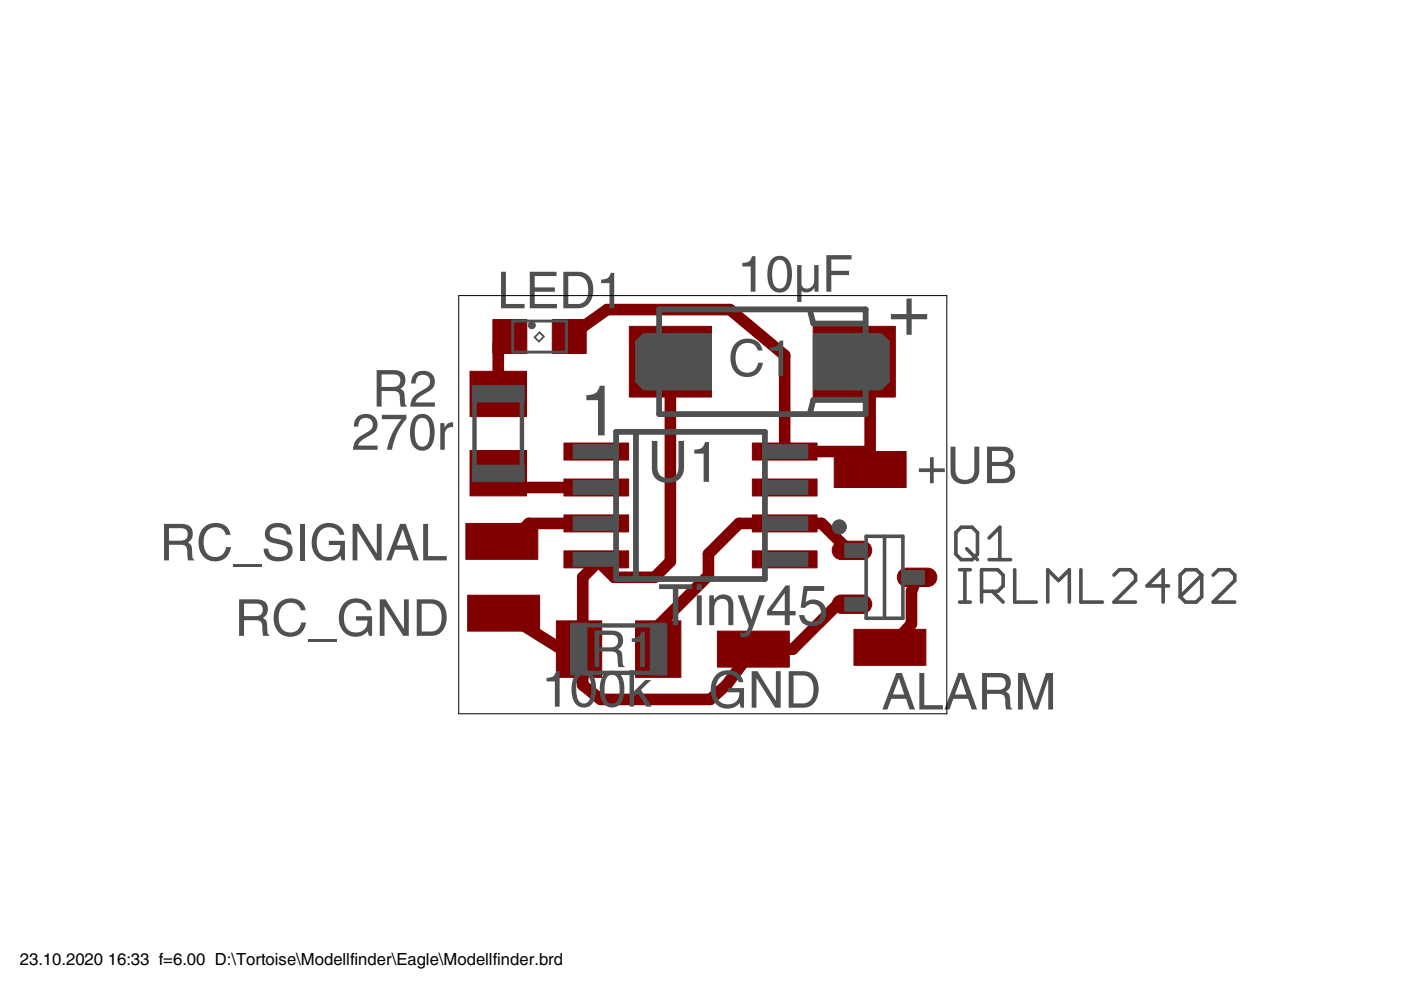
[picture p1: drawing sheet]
<svg xmlns="http://www.w3.org/2000/svg" width="297mm" height="210mm" viewBox="0 0 297 210" stroke-linecap="round" stroke-linejoin="round" font-family="sans-serif">
<g fill="#800000" stroke="#800000" stroke-width=".21">
<path d="M172.4 69.2h17.4v15h-17.4z"/>
<path d="M133.4 69.2h17.4v15h-17.4z"/>
<path d="M118 131.6h9.6v12h-9.6z"/>
<path d="M134.7 131.6h9.7v12h-9.7z"/>
<path d="M119.6 101.6h13.7v3.6h-13.7z"/>
<path d="M159.5 101.6h13.7v3.6h-13.7z"/>
<path d="M119.6 93.9h13.7v3.6h-13.7z"/>
<path d="M119.6 109.2h13.7v3.6h-13.7z"/>
<path d="M119.6 116.8h13.7v3.6h-13.7z"/>
<path d="M159.5 93.9h13.7v3.6h-13.7z"/>
<path d="M159.5 109.2h13.7v3.6h-13.7z"/>
<path d="M159.5 116.8h13.7v3.6h-13.7z"/>
<path d="M181.1 133.4h15.2v7.7h-15.2z"/>
<path d="M176.9 95.7h15.2v7.7h-15.2z"/>
<path d="M152.1 133.8h15.2v7.6h-15.2z"/>
<path d="M99.2 126.2h15.2v7.6h-15.2z"/>
<path d="M98.8 111h15.2v7.6h-15.2z"/>
<path d="M104.5 67.8h7.2v7.2h-7.2z"/>
<path d="M117.1 67.8h7.2v7.2h-7.2z"/>
<path d="M99.7 95.5h11.9v9.6h-11.9z"/>
<path d="M99.7 78.7h11.9v9.6h-11.9z"/>
</g>
<g fill="#800000" stroke="#800000" stroke-width=".21">
<path d="M177 115.3l.9-.5 .5-.1h4.5a1.95 1.95 0 0 1 1.9 2 1.95 1.95 0 0 1-1.9 1.9h-4.5a1.95 1.95 0 0 1-1.8-1.2 1.95 1.95 0 0 1 .4-2.1z" fill-rule="evenodd"/>
<path d="M177 126.7l.9-.5h.5h4.5a1.95 1.95 0 0 1 1.9 1.9 1.95 1.95 0 0 1-1.9 1.9h-4.5a1.95 1.95 0 0 1-1.8-1.2 1.95 1.95 0 0 1 .4-2.1z" fill-rule="evenodd"/>
<path d="M190.8 121l.9-.5h.5h4.5a1.95 1.95 0 0 1 1.9 1.9 1.95 1.95 0 0 1-1.9 2h-4.5a1.95 1.95 0 0 1-1.8-1.3 1.95 1.95 0 0 1 .4-2.1z" fill-rule="evenodd"/>
</g>
<path d="M108.1 71.4l-2.5 1.7v10.4M120.7 71.4l8-5.8h26.1l11.6 9.7v20.4h17.3l.8 .8M142.1 76.7v42.3l-3.3 3.4h-8.6l-3.8-3.8v.9l-2.9 2.9v14.4l-.7 .8M181.1 76.7l3.4 3.4v19.4M105.6 100.3l3.5 3.1h17.3M126.4 111h-14.3l-3.8 3.8h-1.9M180.6 116.7h-.7l-5.7-5.7h-17.5l-6.5 6.5v4.5l-10.3 10.3v5l-.3 .3M106.8 130l12.2 7.6h3.8M180.6 128.1h-2.9l-9.6 9.5h-8.4l-5.7 7.6-3.4 3.1h-23.2l-3.9-3.1v-6.8l-.7-.8M194.4 122.4l-1.1 3v6.9l-4.6 4.9" fill="none" stroke="#800000" stroke-width="2.5"/>
<path d="M135.8 72.2v9M139.7 65.6h43.8v22.2h-43.8zM171.8 66.2l.6 2.4h10.5M187.4 72.2v9M130.6 91.6h31.6v31.2h-31.6zM134.8 91.6v31.2M183.2 84.8h-10.8l-.6 2.4" fill="none" stroke="#505050" stroke-width="1.2"/>
<g fill="#505050" stroke="#505050" stroke-width=".21">
<path d="M121.5 94.3h9.1v2.9h-9.1z"/>
<path d="M121.5 101.9h9.1v2.9h-9.1z"/>
<path d="M121.5 109.5h9.1v2.9h-9.1z"/>
<path d="M121.5 117.1h9.1v3h-9.1z"/>
<path d="M162.2 117.1h9.1v3h-9.1z"/>
<path d="M162.2 109.5h9.1v2.9h-9.1z"/>
<path d="M162.2 101.9h9.1v2.9h-9.1z"/>
<path d="M162.2 94.3h9.1v2.9h-9.1z"/>
<path d="M172.4 70.7h14.1v12h-14.1z"/>
<path d="M136.7 70.7h14.1v12h-14.1z"/>
<path d="M120.9 132.1h3.6v11h-3.6z"/>
<path d="M137.9 132.1h3.5v11h-3.5z"/>
<path d="M179.2 115.3h4.4v2.8h-4.4z"/>
<path d="M179.2 126.7h4.4v2.8h-4.4z"/>
<path d="M191.5 121h4.4v2.8h-4.4z"/>
<path d="M100.2 98.6h10.9v3.5h-10.9z"/>
<path d="M100.2 81.7h10.9v3.5h-10.9z"/>
</g>
<g fill="none" stroke="#505050" stroke-width=".76">
<path d="M183.6 113.7h7.8v17.4h-7.8zM187.5 113.7v17.4M203.8 111.8h2.3l1.1 1.1v4.6l-1.1 1.2h-2.3l-1.1-1.2v-4.6zM205 116.4l2.2 2.3M209.7 118.7h4.6M209.7 114.1l2.3-2.3v6.9M203.4 127.7h2.3M203.4 120.8h2.3M204.6 120.8v6.9M208.1 125.4h3.4l1.2-1.2v-2.3l-1.2-1.1h-3.4v6.9M210.4 125.4l2.3 2.3M215.1 120.8v6.9h4.6"/>
<path d="M222.1 127.7v-6.9l2.3 2.3 2.3-2.3v6.9M229.2 120.8v6.9h4.5M236.2 121.9l1.1-1.1h2.3l1.1 1.1v1.2l-4.5 4.6h4.5M247.8 124.2h-4.6l3.4-3.4v6.9M254.8 121.9v4.6l-1.2 1.2h-2.2l-1.2-1.2M254.8 121.9l-1.2-1.1h-2.2l-1.2 1.1v4.6M254.8 121.9l-4.6 4.6M257.2 121.9l1.2-1.1h2.2l1.2 1.1v1.2l-4.6 4.6h4.6"/>
</g>
<g fill="#505050" stroke="#505050" stroke-width=".21">
<circle cx="177.9" cy="111.7" r="1.5"/>
<circle cx="112.8" cy="69" r=".74"/>
</g>
<path d="M113.3 71.5l1.1-1 .9 .9-1 1z" fill="none" stroke="#505050" stroke-width=".38"/>
<path d="M108.7 68.1h11.4v6.6h-11.4zM134.9 72.5l1.5-1.5v11.4l-1.5-1.5zM186.8 71l1.5 1.5v8.4l-1.5 1.5z" fill="none" stroke="#505050" stroke-width=".61"/>
<path d="M100.6 85.1v13.7M110.7 85.1v13.7M124.3 132.6h13.7M124.3 142.7h13.7" fill="none" stroke="#505050" stroke-width=".93"/>
<path d="M97.3 62.7h103.4v88.6h-103.4z" fill="none" stroke="#000" stroke-width=".21"/>
<g font-size="15.1" fill="#505050">
<text x="188.3" y="71">+</text>
<text x="122.8" y="92.3">1</text>
</g>
<g font-size="12.1" fill="#505050">
<text x="137.3" y="102.2">U1</text>
<text x="139.5" y="132.5">T</text>
<text x="146.9" y="132.5">iny45</text>
</g>
<g font-size="10.8" fill="#505050">
<text x="105.4" y="65.4">LED1</text>
<text x="156.3" y="61.8">10µF</text>
<text x="154.4" y="79.7">C1</text>
<text x="78.9" y="86.2">R2</text>
<text x="74.5" y="95.4">270r</text>
<text x="194.4" y="102.4">+UB</text>
<text x="33.8" y="118.8">RC_SIGNAL</text>
<text x="49.7" y="134.8">RC_GND</text>
<text x="125.1" y="141.4">R1</text>
<text x="114.8" y="149.8">100k</text>
<text x="150.2" y="150">GND</text>
<text x="186.9" y="150.4">ALARM</text>
</g>
<g font-size="3.5">
<text x="4.2" y="204.5">23.10.2020</text>
<text x="22.9" y="204.5">16:33 f=6.00 D:\Tortoise\Modellfinder\Eagle\Modellfinder.brd</text>
</g>
</svg>
